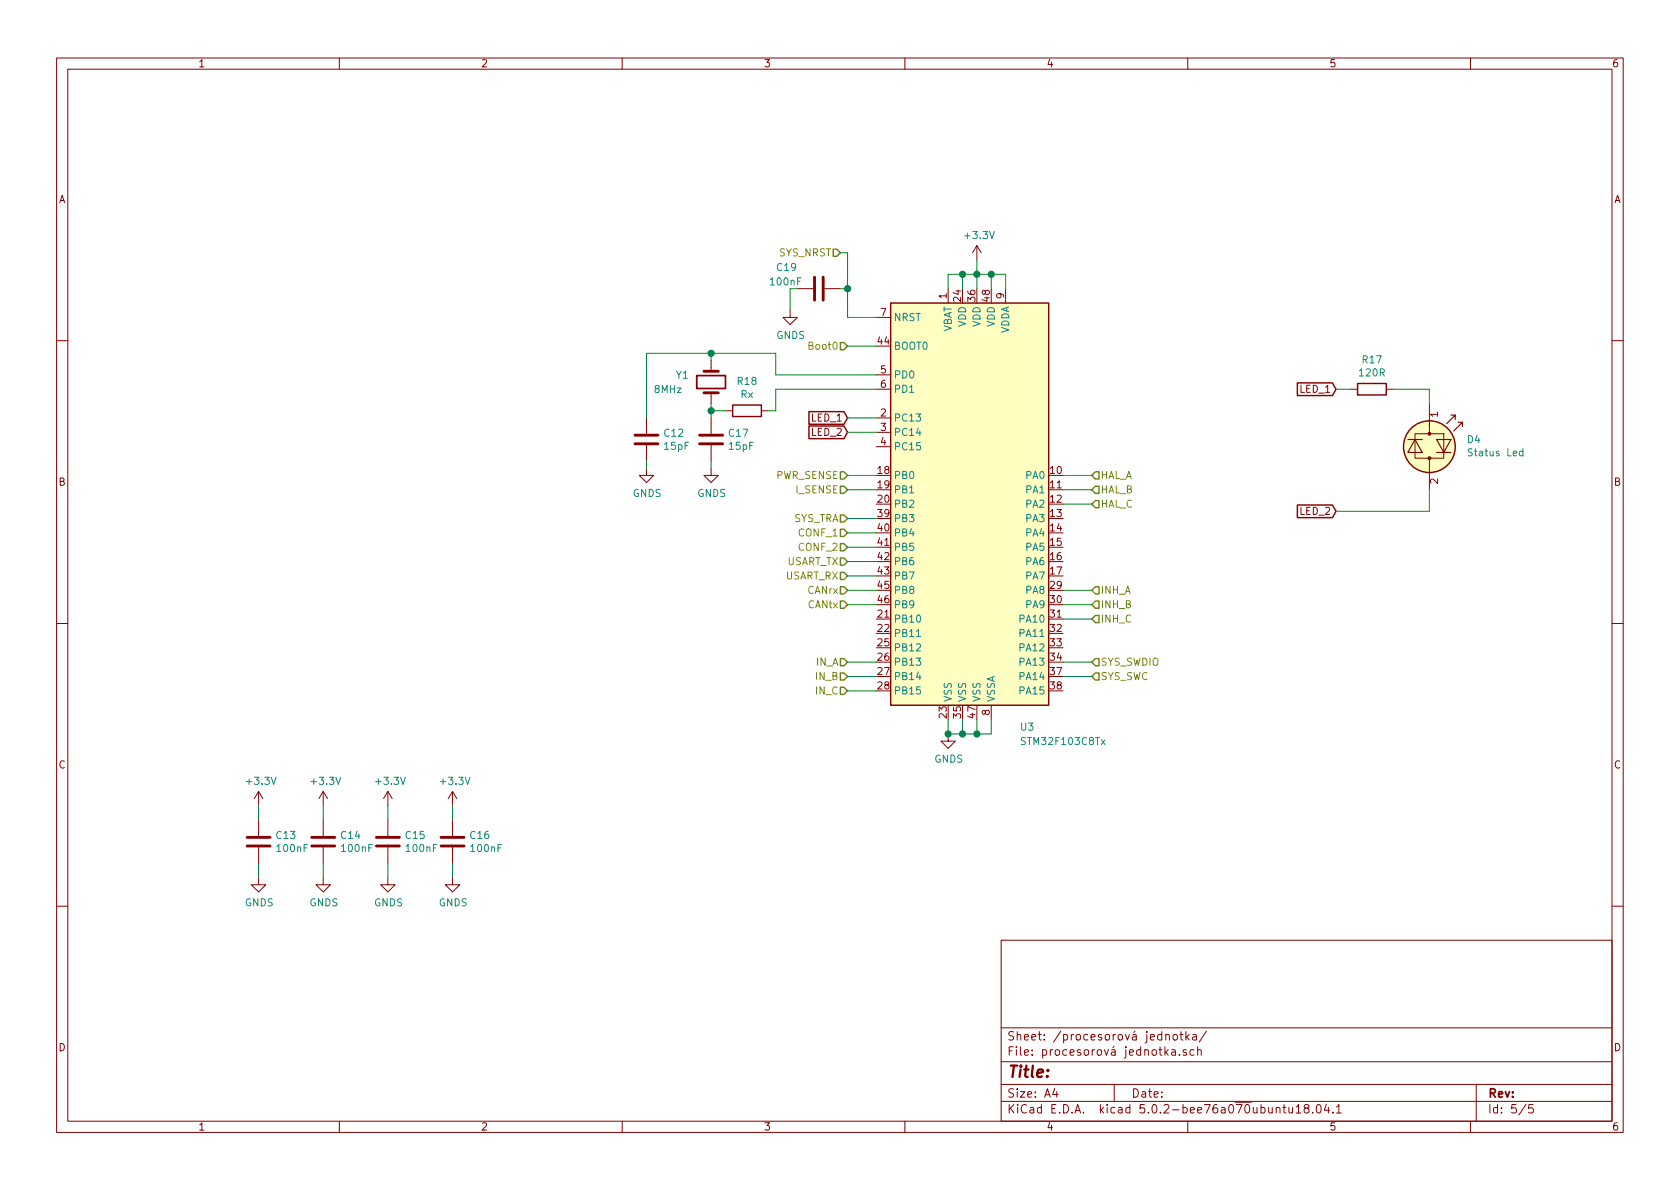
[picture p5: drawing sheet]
EESchema Schematic File Version 4
LIBS:MotorDriver-cache
EELAYER 26 0
EELAYER END
$Descr A4 11693 8268
encoding utf-8
Sheet 5 5
Title ""
Date ""
Rev ""
Comp ""
Comment1 ""
Comment2 ""
Comment3 ""
Comment4 ""
$EndDescr
$Comp
L MCU_ST_STM32F1:STM32F103C8Tx U3
U 1 1
P 6800 3500
F 0 "U3" H 7150 1950 50  0000 C CNN
F 1 "STM32F103C8Tx" H 7400 1850 50  0000 C CNN
F 2 "Package_QFP:LQFP-48_7x7mm_P0.5mm" H 6200 2100 50  0001 R CNN
F 3 "http://www.st.com/st-web-ui/static/active/en/resource/technical/document/datasheet/CD00161566.pdf" H 6800 3500 50  0001 C CNN
	1    6800 3500
	1    0    0    -1  
$EndComp
$Comp
L Device:Crystal Y1
U 1 1
P 4950 2650
F 0 "Y1" V 4900 2450 50  0000 C CNN
F 1 "8MHz" V 5000 2350 50  0000 C CNN
F 2 "Crystal:Crystal_HC49-4H_Vertical" H 4950 2650 50  0001 C CNN
F 3 "~" H 4950 2650 50  0001 C CNN
	1    4950 2650
	0    1    1    0   
$EndComp
$Comp
L Device:C C12
U 1 1
P 4500 3050
F 0 "C12" H 4615 3096 50  0000 L CNN
F 1 "15pF" H 4615 3005 50  0000 L CNN
F 2 "Capacitor_SMD:C_0603_1608Metric_Pad1.05x0.95mm_HandSolder" H 4538 2900 50  0001 C CNN
F 3 "~" H 4500 3050 50  0001 C CNN
	1    4500 3050
	1    0    0    -1  
$EndComp
$Comp
L Device:C C17
U 1 1
P 4950 3050
F 0 "C17" H 5065 3096 50  0000 L CNN
F 1 "15pF" H 5065 3005 50  0000 L CNN
F 2 "Capacitor_SMD:C_0603_1608Metric_Pad1.05x0.95mm_HandSolder" H 4988 2900 50  0001 C CNN
F 3 "~" H 4950 3050 50  0001 C CNN
	1    4950 3050
	1    0    0    -1  
$EndComp
$Comp
L Device:C C13
U 1 1
P 1800 5850
F 0 "C13" H 1915 5896 50  0000 L CNN
F 1 "100nF" H 1915 5805 50  0000 L CNN
F 2 "Capacitor_SMD:C_0603_1608Metric_Pad1.05x0.95mm_HandSolder" H 1838 5700 50  0001 C CNN
F 3 "~" H 1800 5850 50  0001 C CNN
	1    1800 5850
	1    0    0    -1  
$EndComp
$Comp
L Device:C C15
U 1 1
P 2700 5850
F 0 "C15" H 2815 5896 50  0000 L CNN
F 1 "100nF" H 2815 5805 50  0000 L CNN
F 2 "Capacitor_SMD:C_0603_1608Metric_Pad1.05x0.95mm_HandSolder" H 2738 5700 50  0001 C CNN
F 3 "~" H 2700 5850 50  0001 C CNN
	1    2700 5850
	1    0    0    -1  
$EndComp
$Comp
L Device:C C14
U 1 1
P 2250 5850
F 0 "C14" H 2365 5896 50  0000 L CNN
F 1 "100nF" H 2365 5805 50  0000 L CNN
F 2 "Capacitor_SMD:C_0603_1608Metric_Pad1.05x0.95mm_HandSolder" H 2288 5700 50  0001 C CNN
F 3 "~" H 2250 5850 50  0001 C CNN
	1    2250 5850
	1    0    0    -1  
$EndComp
$Comp
L Device:C C16
U 1 1
P 3150 5850
F 0 "C16" H 3265 5896 50  0000 L CNN
F 1 "100nF" H 3265 5805 50  0000 L CNN
F 2 "Capacitor_SMD:C_0603_1608Metric_Pad1.05x0.95mm_HandSolder" H 3188 5700 50  0001 C CNN
F 3 "~" H 3150 5850 50  0001 C CNN
	1    3150 5850
	1    0    0    -1  
$EndComp
$Comp
L power:GNDS #PWR0131
U 1 1
P 1800 6100
F 0 "#PWR0131" H 1800 5850 50  0001 C CNN
F 1 "GNDS" H 1805 5927 50  0000 C CNN
F 2 "" H 1800 6100 50  0001 C CNN
F 3 "" H 1800 6100 50  0001 C CNN
	1    1800 6100
	1    0    0    -1  
$EndComp
$Comp
L power:GNDS #PWR0132
U 1 1
P 2250 6100
F 0 "#PWR0132" H 2250 5850 50  0001 C CNN
F 1 "GNDS" H 2255 5927 50  0000 C CNN
F 2 "" H 2250 6100 50  0001 C CNN
F 3 "" H 2250 6100 50  0001 C CNN
	1    2250 6100
	1    0    0    -1  
$EndComp
$Comp
L power:GNDS #PWR0133
U 1 1
P 2700 6100
F 0 "#PWR0133" H 2700 5850 50  0001 C CNN
F 1 "GNDS" H 2705 5927 50  0000 C CNN
F 2 "" H 2700 6100 50  0001 C CNN
F 3 "" H 2700 6100 50  0001 C CNN
	1    2700 6100
	1    0    0    -1  
$EndComp
$Comp
L power:GNDS #PWR0134
U 1 1
P 3150 6100
F 0 "#PWR0134" H 3150 5850 50  0001 C CNN
F 1 "GNDS" H 3155 5927 50  0000 C CNN
F 2 "" H 3150 6100 50  0001 C CNN
F 3 "" H 3150 6100 50  0001 C CNN
	1    3150 6100
	1    0    0    -1  
$EndComp
$Comp
L power:+3.3V #PWR0135
U 1 1
P 1800 5600
F 0 "#PWR0135" H 1800 5450 50  0001 C CNN
F 1 "+3.3V" H 1815 5773 50  0000 C CNN
F 2 "" H 1800 5600 50  0001 C CNN
F 3 "" H 1800 5600 50  0001 C CNN
	1    1800 5600
	1    0    0    -1  
$EndComp
$Comp
L power:+3.3V #PWR0136
U 1 1
P 2250 5600
F 0 "#PWR0136" H 2250 5450 50  0001 C CNN
F 1 "+3.3V" H 2265 5773 50  0000 C CNN
F 2 "" H 2250 5600 50  0001 C CNN
F 3 "" H 2250 5600 50  0001 C CNN
	1    2250 5600
	1    0    0    -1  
$EndComp
$Comp
L power:+3.3V #PWR0137
U 1 1
P 2700 5600
F 0 "#PWR0137" H 2700 5450 50  0001 C CNN
F 1 "+3.3V" H 2715 5773 50  0000 C CNN
F 2 "" H 2700 5600 50  0001 C CNN
F 3 "" H 2700 5600 50  0001 C CNN
	1    2700 5600
	1    0    0    -1  
$EndComp
$Comp
L power:+3.3V #PWR0138
U 1 1
P 3150 5600
F 0 "#PWR0138" H 3150 5450 50  0001 C CNN
F 1 "+3.3V" H 3165 5773 50  0000 C CNN
F 2 "" H 3150 5600 50  0001 C CNN
F 3 "" H 3150 5600 50  0001 C CNN
	1    3150 5600
	1    0    0    -1  
$EndComp
Wire Wire Line
	1800 6000 1800 6100
Wire Wire Line
	2250 6000 2250 6100
Wire Wire Line
	2700 6000 2700 6100
Wire Wire Line
	3150 6000 3150 6100
Wire Wire Line
	3150 5600 3150 5700
Wire Wire Line
	2700 5600 2700 5700
Wire Wire Line
	2250 5600 2250 5700
Wire Wire Line
	1800 5600 1800 5700
Wire Wire Line
	4950 2500 4950 2450
Wire Wire Line
	4950 2450 5400 2450
Wire Wire Line
	5400 2450 5400 2600
Wire Wire Line
	4500 2900 4500 2450
Wire Wire Line
	4500 2450 4950 2450
Connection ~ 4950 2450
$Comp
L power:GNDS #PWR0139
U 1 1
P 4950 3250
F 0 "#PWR0139" H 4950 3000 50  0001 C CNN
F 1 "GNDS" H 4955 3077 50  0000 C CNN
F 2 "" H 4950 3250 50  0001 C CNN
F 3 "" H 4950 3250 50  0001 C CNN
	1    4950 3250
	1    0    0    -1  
$EndComp
$Comp
L power:GNDS #PWR0140
U 1 1
P 4500 3250
F 0 "#PWR0140" H 4500 3000 50  0001 C CNN
F 1 "GNDS" H 4505 3077 50  0000 C CNN
F 2 "" H 4500 3250 50  0001 C CNN
F 3 "" H 4500 3250 50  0001 C CNN
	1    4500 3250
	1    0    0    -1  
$EndComp
$Comp
L power:GNDS #PWR0141
U 1 1
P 6600 5100
F 0 "#PWR0141" H 6600 4850 50  0001 C CNN
F 1 "GNDS" H 6605 4927 50  0000 C CNN
F 2 "" H 6600 5100 50  0001 C CNN
F 3 "" H 6600 5100 50  0001 C CNN
	1    6600 5100
	1    0    0    -1  
$EndComp
Wire Wire Line
	6900 5000 6900 5100
Wire Wire Line
	6900 5100 6800 5100
Wire Wire Line
	6600 5100 6600 5000
Connection ~ 6600 5100
Wire Wire Line
	6700 5000 6700 5100
Connection ~ 6700 5100
Wire Wire Line
	6700 5100 6600 5100
Wire Wire Line
	6800 5000 6800 5100
Connection ~ 6800 5100
Wire Wire Line
	6800 5100 6700 5100
$Comp
L power:+3.3V #PWR0142
U 1 1
P 6800 1800
F 0 "#PWR0142" H 6800 1650 50  0001 C CNN
F 1 "+3.3V" H 6815 1973 50  0000 C CNN
F 2 "" H 6800 1800 50  0001 C CNN
F 3 "" H 6800 1800 50  0001 C CNN
	1    6800 1800
	1    0    0    -1  
$EndComp
Wire Wire Line
	7000 2000 7000 1900
Wire Wire Line
	7000 1900 6900 1900
Wire Wire Line
	6600 1900 6600 2000
Connection ~ 6800 1900
Wire Wire Line
	6800 1900 6700 1900
Wire Wire Line
	6700 2000 6700 1900
Connection ~ 6700 1900
Wire Wire Line
	6700 1900 6600 1900
Wire Wire Line
	6800 2000 6800 1900
Wire Wire Line
	6900 2000 6900 1900
Connection ~ 6900 1900
Wire Wire Line
	6900 1900 6800 1900
Wire Wire Line
	6800 1800 6800 1900
Text HLabel 7600 4200 2    50   Input ~ 0
INH_B
Text HLabel 7600 4100 2    50   Input ~ 0
INH_A
Text HLabel 7600 4300 2    50   Input ~ 0
INH_C
Text HLabel 5900 4600 0    50   Input ~ 0
IN_A
Text HLabel 5900 4700 0    50   Input ~ 0
IN_B
Text HLabel 5900 4800 0    50   Input ~ 0
IN_C
Wire Wire Line
	5900 4600 6100 4600
Wire Wire Line
	6100 4700 5900 4700
Wire Wire Line
	5900 4800 6100 4800
Wire Wire Line
	7400 4100 7600 4100
Wire Wire Line
	7600 4200 7400 4200
Wire Wire Line
	7400 4300 7600 4300
Text HLabel 5900 3400 0    50   Input ~ 0
I_SENSE
Wire Wire Line
	5900 3400 6100 3400
Text HLabel 5900 4100 0    50   Input ~ 0
CANrx
Text HLabel 5900 4200 0    50   Input ~ 0
CANtx
Wire Wire Line
	5900 4100 6100 4100
Wire Wire Line
	6100 4200 5900 4200
Wire Wire Line
	4500 3250 4500 3200
Wire Wire Line
	4950 3250 4950 3200
Text HLabel 5900 3700 0    50   Input ~ 0
CONF_1
Text HLabel 5900 3800 0    50   Input ~ 0
CONF_2
Wire Wire Line
	5900 3700 6100 3700
Wire Wire Line
	6100 3800 5900 3800
Text HLabel 7600 3300 2    50   Input ~ 0
HAL_A
Text HLabel 7600 3400 2    50   Input ~ 0
HAL_B
Text HLabel 7600 3500 2    50   Input ~ 0
HAL_C
Wire Wire Line
	7400 3300 7600 3300
Wire Wire Line
	7400 3400 7600 3400
Wire Wire Line
	7400 3500 7600 3500
Text HLabel 7600 4600 2    50   Input ~ 0
SYS_SWDIO
Text HLabel 7600 4700 2    50   Input ~ 0
SYS_SWC
Text HLabel 5900 3600 0    50   Input ~ 0
SYS_TRA
Text HLabel 5850 1750 0    50   Input ~ 0
SYS_NRST
Wire Wire Line
	5900 2200 6100 2200
Wire Wire Line
	5900 3600 6100 3600
Wire Wire Line
	7400 4600 7600 4600
Wire Wire Line
	7400 4700 7600 4700
Text HLabel 5900 2400 0    50   Input ~ 0
Boot0
Wire Wire Line
	5900 2400 6100 2400
Wire Wire Line
	5400 2600 6100 2600
$Comp
L Device:LED_Dual_2pin D4
U 1 1
P 9950 3100
F 0 "D4" V 9996 3358 50  0000 L CNN
F 1 "Status Led" V 9905 3358 50  0000 L CNN
F 2 "LED_THT:LED_D3.0mm_Clear" H 9950 3100 50  0001 C CNN
F 3 "~" H 9950 3100 50  0001 C CNN
	1    9950 3100
	0    1    -1   0   
$EndComp
$Comp
L Device:R R17
U 1 1
P 9550 2700
F 0 "R17" V 9343 2700 50  0000 C CNN
F 1 "120R" V 9434 2700 50  0000 C CNN
F 2 "Resistor_SMD:R_0603_1608Metric_Pad1.05x0.95mm_HandSolder" V 9480 2700 50  0001 C CNN
F 3 "~" H 9550 2700 50  0001 C CNN
	1    9550 2700
	0    1    1    0   
$EndComp
Text GLabel 5900 2900 0    50   Input ~ 0
LED_1
Text GLabel 5900 3000 0    50   Input ~ 0
LED_2
Wire Wire Line
	5900 2900 6100 2900
Wire Wire Line
	5900 3000 6100 3000
Text GLabel 9300 2700 0    50   Input ~ 0
LED_1
Text GLabel 9300 3550 0    50   Input ~ 0
LED_2
Wire Wire Line
	9300 2700 9400 2700
Wire Wire Line
	9700 2700 9950 2700
Wire Wire Line
	9950 2700 9950 2800
Wire Wire Line
	9950 3400 9950 3550
Wire Wire Line
	9950 3550 9300 3550
Text HLabel 5900 3300 0    50   Input ~ 0
PWR_SENSE
Wire Wire Line
	5900 3300 6100 3300
Text HLabel 5900 3900 0    50   Input ~ 0
USART_TX
Text HLabel 5900 4000 0    50   Input ~ 0
USART_RX
Wire Wire Line
	5900 3900 6100 3900
Wire Wire Line
	6100 4000 5900 4000
$Comp
L Device:C C19
U 1 1
P 5700 2000
F 0 "C19" V 5550 1700 50  0000 L CNN
F 1 "100nF" V 5650 1650 50  0000 L CNN
F 2 "Capacitor_SMD:C_0603_1608Metric_Pad1.05x0.95mm_HandSolder" H 5738 1850 50  0001 C CNN
F 3 "~" H 5700 2000 50  0001 C CNN
	1    5700 2000
	0    1    1    0   
$EndComp
$Comp
L power:GNDS #PWR0156
U 1 1
P 5500 2150
F 0 "#PWR0156" H 5500 1900 50  0001 C CNN
F 1 "GNDS" H 5505 1977 50  0000 C CNN
F 2 "" H 5500 2150 50  0001 C CNN
F 3 "" H 5500 2150 50  0001 C CNN
	1    5500 2150
	1    0    0    -1  
$EndComp
Wire Wire Line
	5550 2000 5500 2000
Wire Wire Line
	5500 2000 5500 2150
Wire Wire Line
	5850 1750 5900 1750
Wire Wire Line
	5900 1750 5900 2000
Wire Wire Line
	5850 2000 5900 2000
Connection ~ 5900 2000
Wire Wire Line
	5900 2000 5900 2200
$Comp
L Device:R R18
U 1 1
P 5200 2850
F 0 "R18" V 4993 2850 50  0000 C CNN
F 1 "Rx" V 5084 2850 50  0000 C CNN
F 2 "Resistor_SMD:R_0603_1608Metric_Pad1.05x0.95mm_HandSolder" V 5130 2850 50  0001 C CNN
F 3 "~" H 5200 2850 50  0001 C CNN
	1    5200 2850
	0    1    1    0   
$EndComp
Wire Wire Line
	4950 2800 4950 2850
Wire Wire Line
	4950 2850 5050 2850
Connection ~ 4950 2850
Wire Wire Line
	4950 2850 4950 2900
Wire Wire Line
	6100 2700 5400 2700
Wire Wire Line
	5400 2700 5400 2850
Wire Wire Line
	5400 2850 5350 2850
$EndSCHEMATC
